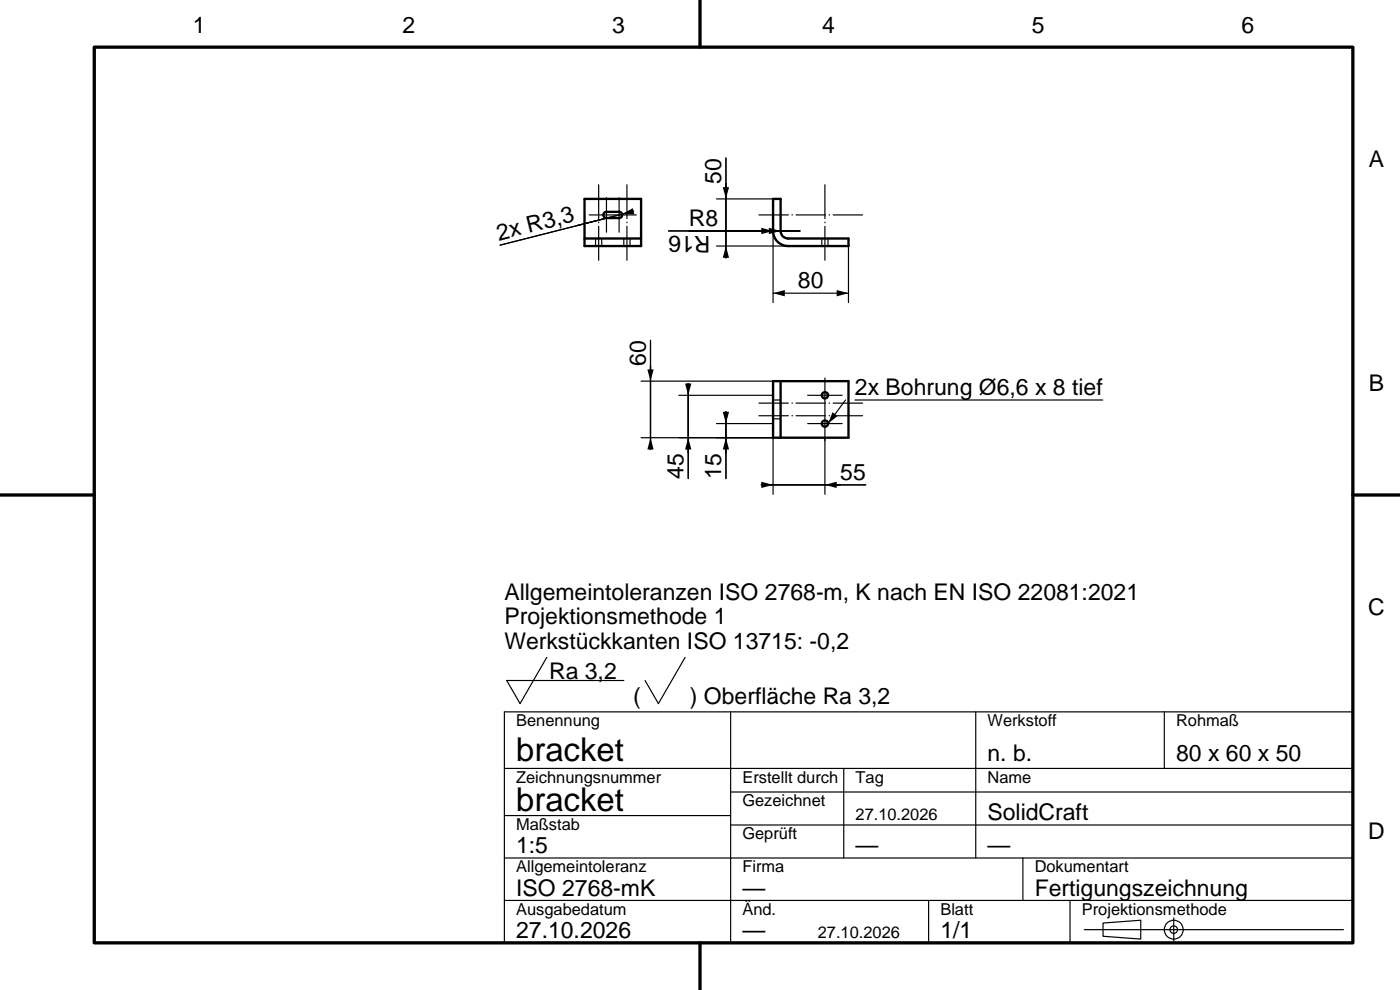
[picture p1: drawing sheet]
<svg xmlns="http://www.w3.org/2000/svg" width="297mm" height="210mm" viewBox="0 0 297 210" stroke-linecap="round" stroke-linejoin="round" font-family="sans-serif">
<path d="M20 10h267v190h-267zM148.5 0v10M0 105h20M287 105h10M148.5 200v10" fill="none" stroke="#000" stroke-width=".7"/>
<g fill="none" stroke="#000" stroke-width=".25">
<path d="M154 33.5v21.2M128.9 46.2l-22.8 5.8M134.4 44.8l-12 3.1M141.8 49h27.9M152 52.2h15.2M152 42.2h12M164 49v15.2M180 52.2v12M138 72.2v23.2M164 62.2h16M136 92.9h28v12M136 80.9h28"/>
<path d="M144 83.9h20M146 81.4v20.1M152 89.9h12M154 87.4v14.1M175 92.9v12M179.4 84.9l-3.7 5M181.4 84.9h52.5M161.5 102.9h22.2M116 139.5l-5.7 9.8-2.8-4.9h24.8M145.3 139.5l-5.6 9.8-2.9-4.9M155 151v49M207 151v31"/>
<path d="M247 151v12M287 151h-180v49M107 163h180M107 173h48M155 168h132M155 175h132M179 163v19M107 182h180M107 191h180M197 191v9M217 182v9M227 191v9"/>
<path d="M230 197.2h55M234 195.8l8-.6v4l-8-.6zM249 194.7v5"/>
<circle cx="249" cy="197.2" r=".8"/>
<circle cx="249" cy="197.2" r="2"/>
</g>
<g fill="none" stroke="#000" stroke-width=".5">
<path d="M124 42.2h12v10h-12zM124 50.6h12M128.2 45.1l.5-.2h2.6a.66 .66 0 0 1 .7 .7 .66 .66 0 0 1-.7 .7h-2.6a.66 .66 0 0 1-.6-.5 .66 .66 0 0 1 .1-.7zM131.3 44.9h.1M164 42.2h1.6v6.8a1.6 1.6 0 0 0 1.6 1.6h12.8v1.6h-12.8a3.2 3.2 0 0 1-3.2-3.2zM164 80.9h16v12h-16zM165.6 80.9v12M175.5 89.4v.1M175.5 83.4v.1"/>
<circle cx="175" cy="89.9" r=".66"/>
<circle cx="175" cy="83.9" r=".66"/>
</g>
<g fill="none" stroke="#000" stroke-width=".25" stroke-dasharray="3 .8">
<path d="M126.3 52.2v-1.6M127.7 52.2v-1.6M131.5 44.9h.1M131.6 45h-.1M131.6 45h.1M131.7 45h.1M132 45.4h.1M132.3 52.2v-1.6M133.7 52.2v-1.6M174.3 52.2v-1.6M175.7 52.2v-1.6M164 88.9h1.6"/>
<path d="M164 84.9h1.6"/>
</g>
<path d="M133 39.2v16M127 55.2v-16M175 55.2v-16" fill="none" stroke="#000" stroke-width=".25" stroke-dasharray="7.2 .8 .1 .8"/>
<path d="M183 45.6h-22M161 88.2h22M183 85.5h-22" fill="none" stroke="#000" stroke-width=".25" stroke-dasharray="6.3 .8 .1 .8"/>
<path d="M128.7 49.3v-7.4M131.3 49.3v-7.4M171.3 89.9h7.4M171.3 83.9h7.4" fill="none" stroke="#000" stroke-width=".25" stroke-dasharray="7.3 .8 .1 .8"/>
<path d="M175 93.5v-13.3" fill="none" stroke="#000" stroke-width=".25" stroke-dasharray="13.3 .8 .1 .8"/>
<path d="M125 45.6h10" fill="none" stroke="#000" stroke-width=".25" stroke-dasharray="10 .8 .1 .8"/>
<g fill="#000">
<path d="M132 45.4l2.2-1.2 .4 1.3zM154 52.2l.7 2.5h-1.4zM153.3 39.7h1.4l-.7 2.5zM161.5 48.3l2.5 .7-2.5 .7zM163.1 48.3l2.5 .7-2.5 .7zM164 62.2l2.5-.7v1.4zM177.5 61.5l2.5 .7-2.5 .7zM138 92.9l.7 2.5h-1.4zM137.3 78.4h1.4l-.7 2.5zM146 92.9l.7 2.5h-1.4zM145.3 81.4h1.4l-.7 2.5zM154 92.9l.7 2.5h-1.4z"/>
<path d="M153.3 87.4h1.4l-.7 2.5zM176.6 87.4l1.1 .8-2 1.7zM161.5 102.2l2.5 .7-2.5 .6zM175 102.9l2.5-.7v1.3z"/>
</g>
<g font-size="7">
<text x="109.5" y="161.5">bracket</text>
<text x="109.5" y="172">bracket</text>
</g>
<g font-size="4.9">
<text x="40.9" y="7">1</text>
<text x="85.4" y="7">2</text>
<text x="129.9" y="7">3</text>
<text x="174.4" y="7">4</text>
<text x="218.9" y="7">5</text>
<text x="263.4" y="7">6</text>
<text x="290.4" y="35.5">A</text>
<text x="153" y="38.9" transform="rotate(-90 153 38.9)">50</text>
<text x="146.1" y="48">R8</text>
<text x="105.8" y="51" transform="rotate(-14 105.8 51)">2x R3,3</text>
<text x="150.8" y="50" transform="rotate(-180 150.8 50)">R16</text>
<text x="169.3" y="61.2">80</text>
<text x="137" y="77.6" transform="rotate(-90 137 77.6)">60</text>
<text x="181.4" y="83.9">2x Bohrung Ø6,6 x 8 tief</text>
<text x="290.4" y="83">B</text>
<text x="145" y="101.5" transform="rotate(-90 145 101.5)">45</text>
<text x="153" y="101.5" transform="rotate(-90 153 101.5)">15</text>
<text x="178.3" y="101.9">55</text>
<text x="107" y="127.2">Allgemeintoleranzen ISO 2768-m, K nach EN ISO 22081:2021</text>
<text x="290.2" y="130.5">C</text>
<text x="107" y="132.5">Projektionsmethode 1</text>
<text x="107" y="137.7">Werkstückkanten ISO 13715: -0,2</text>
<text x="116.5" y="144">Ra 3,2</text>
<text x="134.3" y="149.3">(</text>
<text x="146.3" y="149.3">) Oberfläche Ra 3,2</text>
<text x="209.5" y="161.5">n. b.</text>
<text x="249.5" y="161.5">80 x 60 x 50</text>
<text x="209.5" y="174">SolidCraft</text>
<text x="290.2" y="178">D</text>
<text x="109.5" y="181">1:5</text>
<text x="181.5" y="181">—</text>
<text x="209.5" y="181">—</text>
<text x="109.5" y="190">ISO 2768-mK</text>
<text x="157.5" y="190">—</text>
<text x="219.5" y="190">Fertigungszeichnung</text>
<text x="109.5" y="199">27.10.2026</text>
<text x="157.5" y="199">—</text>
<text x="199.5" y="199">1/1</text>
</g>
<g font-size="3.5">
<text x="109.5" y="154">Benennung</text>
<text x="209.5" y="154">Werkstoff</text>
<text x="249.5" y="154">Rohmaß</text>
<text x="109.5" y="166">Zeichnungsnummer</text>
<text x="157.5" y="166">Erstellt durch</text>
<text x="181.5" y="166">Tag</text>
<text x="209.5" y="166">Name</text>
<text x="157.5" y="171">Gezeichnet</text>
<text x="109.5" y="176">Maßstab</text>
<text x="157.5" y="178">Geprüft</text>
<text x="181.5" y="174">27.10.2026</text>
<text x="109.5" y="185">Allgemeintoleranz</text>
<text x="157.5" y="185">Firma</text>
<text x="219.5" y="185">Dokumentart</text>
<text x="109.5" y="194">Ausgabedatum</text>
<text x="157.5" y="194">Änd.</text>
<text x="199.5" y="194">Blatt</text>
<text x="229.5" y="194">Projektionsmethode</text>
<text x="173.5" y="199">27.10.2026</text>
</g>
</svg>
